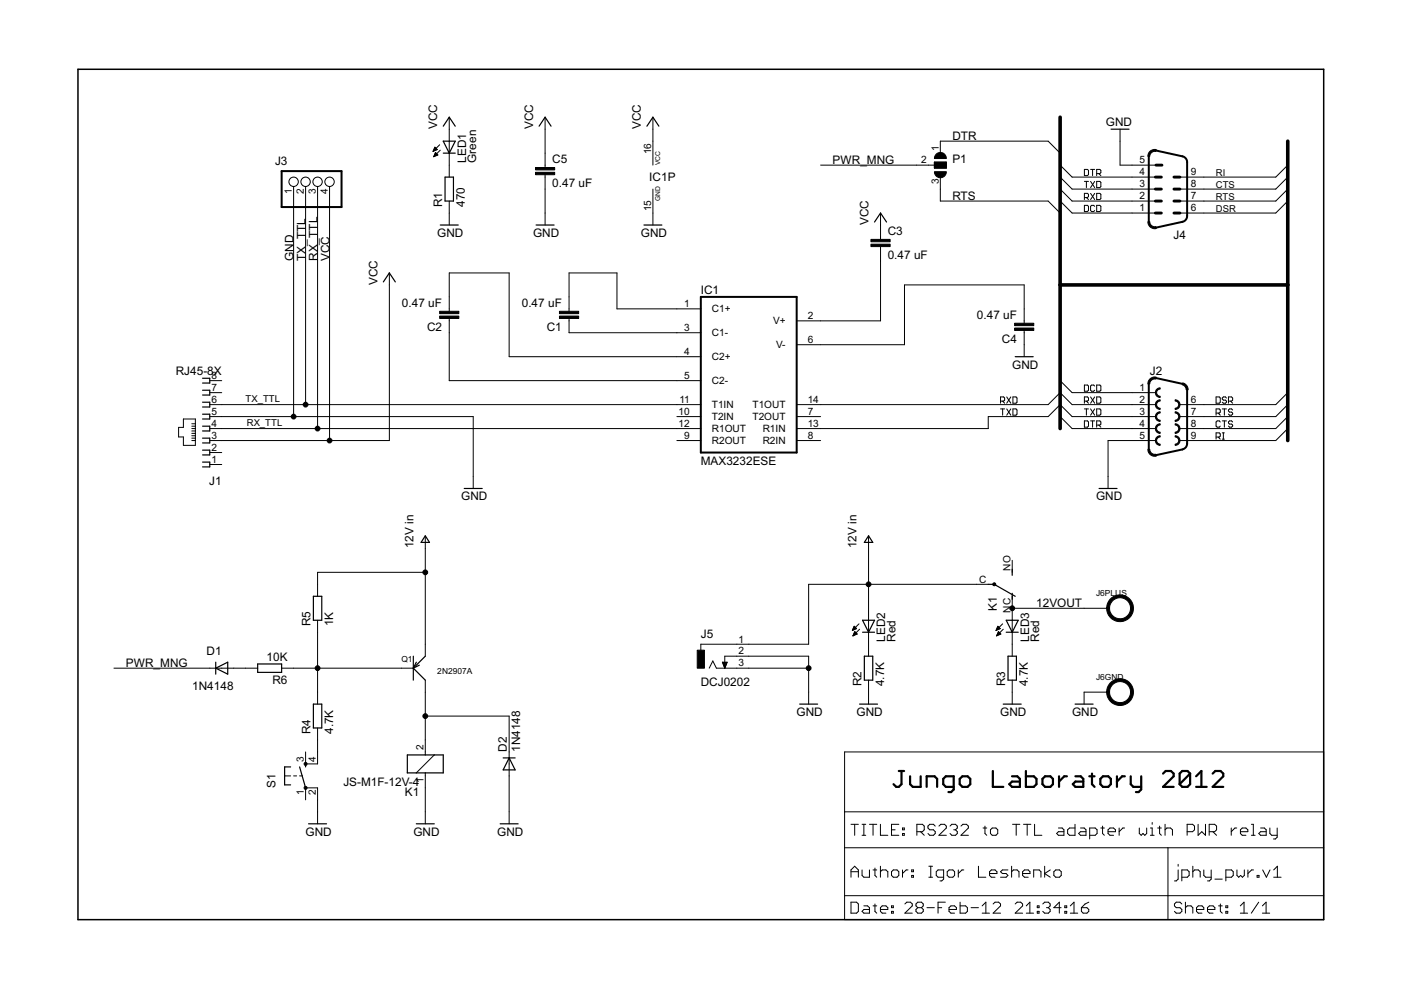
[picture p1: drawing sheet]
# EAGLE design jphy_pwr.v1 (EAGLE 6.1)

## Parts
C1  0.47 uF  C-EUC0805  [C0805]
C2  0.47 uF  C-EUC0805  [C0805]
C3  0.47 uF  C-EUC0805  [C0805]
C4  0.47 uF  C-EUC0805  [C0805]
C5  0.47 uF  C-EUC1206  [C1206]
D1  1N4148  DIODE-D-5  [D-5]
D2  1N4148  DIODE-D-5  [D-5]
IC1  MAX3232ESE  [SO16]
J1  RJ45-8X  [RJ45-NO-SHIELD]
J2  F09D  [F09D]
J3  PINHD-1X4  [1X04]
J4  M09D  [M09D]
J5  DCJ0202  [DCJ0202]
J6  POWER-OUT  [FLEX-POWER]
K1  JS-M1F-12V-4  [JS-M]
LED1  Green  LED3MM  [LED3MM]
LED2  Red  LED3MM  [LED3MM]
LED3  Red  LED3MM  [LED3MM]
P1  PAD-SOLDERJUMPER-2WAYT  [3P-SMD-4.8X2]
Q1  2N2907A  TRANSISTOR-PNP-TO-92  [TO-92-TRIANGLE]
R1  470  R-EU_0207/2V  [0207/2V]
R2  4.7K  R-EU_0207/2V  [0207/2V]
R3  4.7K  R-EU_0207/2V  [0207/2V]
R4  4.7K  R-EU_0207/2V  [0207/2V]
R5  1K  R-EU_0207/2V  [0207/2V]
R6  10K  R-EU_0207/2V  [0207/2V]
S1  TAC_SWITCHPTH  [TACTILE-PTH]

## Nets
12VOUT [power]: J6.1 K1.NC(2:O) LED3.A
+12V [power]: J5.1 K1.C(2:P) LED2.A Q1.1(E) R5.2 ; supply symbol labelled 12V in
CTS [wires]: J2.8 J4.8
DCD [wires]: J2.1 J4.1
DSR [wires]: J2.6 J4.6
DTR: J2.4 J4.4 P1.1
GND [power]: C4.1 C5.2 D2.A IC1.15(GND) J1.5 J2.5 J3.1 J4.5 J5.2 J5.3 J6.2 K1.1 R1.1 R2.1 R3.1 S1.2
N$1: LED1.K(C) R1.2
N$2: C3.2 IC1.2(V+)
N$3: C4.2 IC1.6(V-)
N$4: C1.1 IC1.3(C1-)
N$5: C1.2 IC1.1(C1+)
N$6: C2.1 IC1.5(C2-)
N$7: C2.2 IC1.4(C2+)
N$8: LED2.K(C) R2.2
N$9: LED3.K(C) R3.2
N$10: D2.C K1.2 Q1.3(C)
N$11: R4.1 S1.4
N$13: D1.A R6.2
N$14: Q1.2(B) R4.2 R5.1 R6.1
PWR_MNG: D1.C P1.2
RI [wires]: J2.9 J4.9
RTS: J2.7 J4.7 P1.3
RX_TTL: IC1.12(R1OUT) J1.4 J3.3
RXD: IC1.14(T1OUT) J2.2 J4.2
TX_TTL: IC1.11(T1IN) J1.6 J3.2
TXD: IC1.13(R1IN) J2.3 J4.3
VCC [power]: C3.1 C5.1 IC1.16(VCC) J1.3 J3.4 LED1.A
Unconnected: IC1.7(T2OUT) IC1.8(R2IN) IC1.9(R2OUT) IC1.10(T2IN) J1.1 J1.2 J1.7 J1.8 K1.NO(2:S) S1.1 S1.3

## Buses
DCD,RXD,TXD,DTR,DSR,RTS,CTS,RI

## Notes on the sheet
- 2012
- RS232 to TTL adapter with PWR relay
- Igor Leshenko

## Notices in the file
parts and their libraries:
SparkFun: Licensing: CC v3.0 Share-Alike You are welcome to use this library for commercial purposes.
